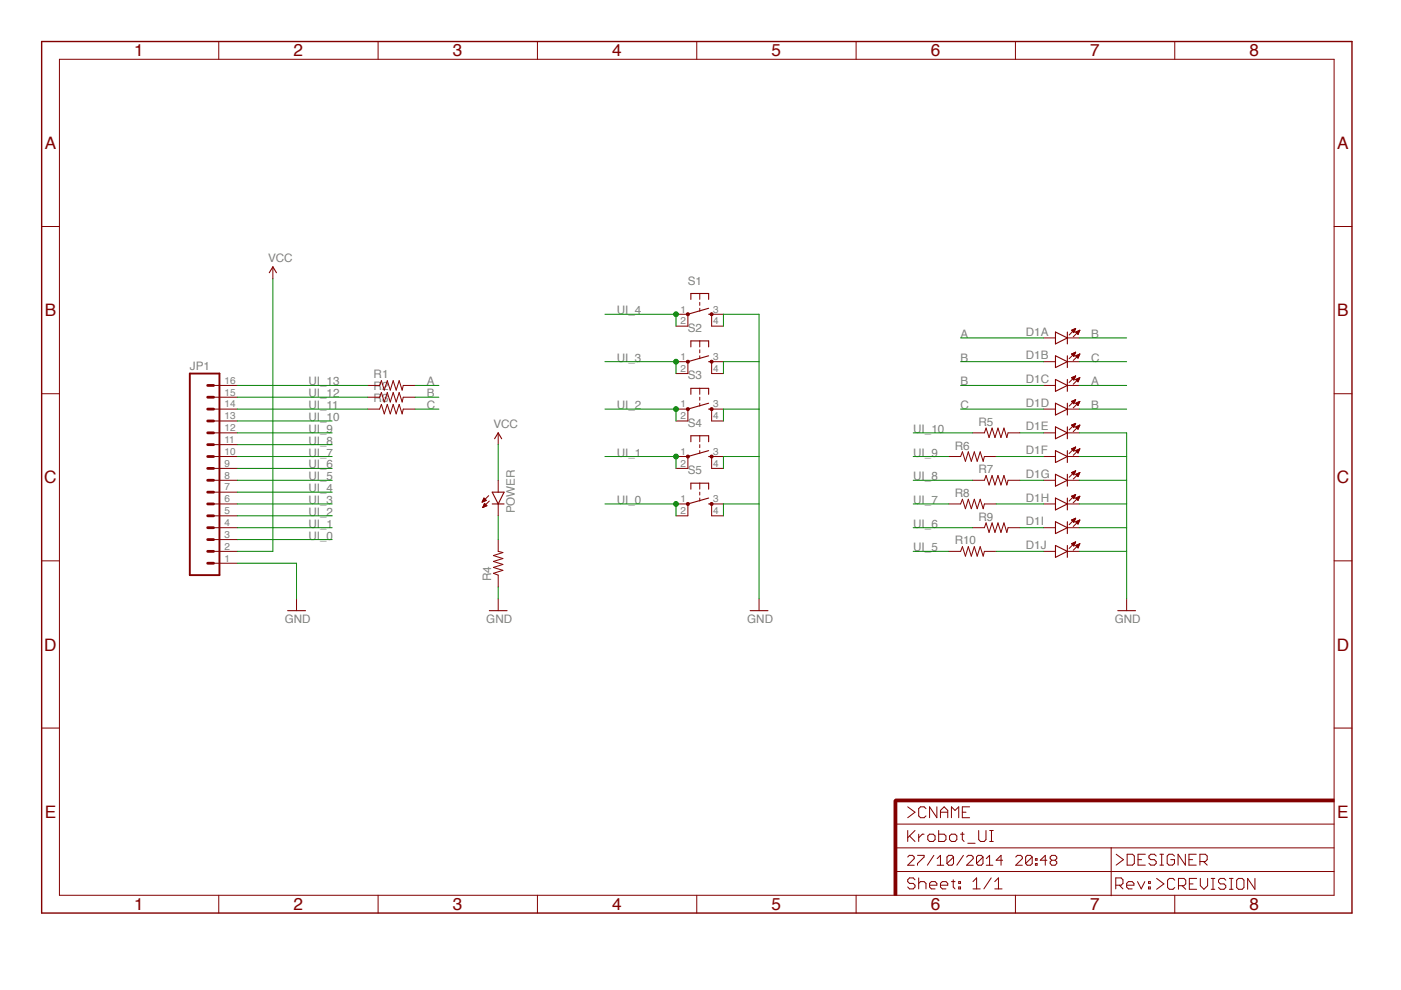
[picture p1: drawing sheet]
<?xml version="1.0" encoding="utf-8"?>
<!DOCTYPE eagle SYSTEM "eagle.dtd">
<!--
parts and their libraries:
SparkFun-Electromechanical: Licensing: Creative Commons ShareAlike 4.0 International - https://creativecommons.org/licenses/by-sa/4.0
-->
<eagle version="6.5.0">
<drawing>
<settings>
<setting alwaysvectorfont="no"/>
<setting verticaltext="up"/>
</settings>
<grid distance="0.1" unitdist="inch" unit="inch" style="lines" multiple="1" display="no" altdistance="0.01" altunitdist="inch" altunit="inch"/>
<schematic xreflabel="%F%N/%S.%C%R" xrefpart="/%S.%C%R">
<libraries>
<library name="SparkFun-Electromechanical">
<symbols>
<symbol name="SWITCH-MOMENTARY">
<wire x1="1.905" y1="0" x2="2.54" y2="0" width="0.254" layer="94"/>
<wire x1="1.905" y1="4.445" x2="1.905" y2="3.175" width="0.254" layer="94"/>
<wire x1="-1.905" y1="4.445" x2="-1.905" y2="3.175" width="0.254" layer="94"/>
<wire x1="1.905" y1="4.445" x2="0" y2="4.445" width="0.254" layer="94"/>
<wire x1="0" y1="4.445" x2="-1.905" y2="4.445" width="0.254" layer="94"/>
<wire x1="0" y1="2.54" x2="0" y2="1.905" width="0.1524" layer="94"/>
<wire x1="0" y1="1.27" x2="0" y2="0.635" width="0.1524" layer="94"/>
<wire x1="0" y1="4.445" x2="0" y2="3.175" width="0.1524" layer="94"/>
<wire x1="2.54" y1="-2.54" x2="2.54" y2="0" width="0.1524" layer="94"/>
<wire x1="-2.54" y1="-2.54" x2="-2.54" y2="0" width="0.1524" layer="94"/>
<wire x1="-2.54" y1="0" x2="1.905" y2="1.27" width="0.254" layer="94"/>
<circle x="-2.54" y="0" radius="0.127" width="0.4064" layer="94"/>
<circle x="2.54" y="0" radius="0.127" width="0.4064" layer="94"/>
<text x="-2.54" y="6.35" size="1.778" layer="95">&gt;NAME</text>
<text x="-2.54" y="-6.35" size="1.778" layer="96">&gt;VALUE</text>
<pin name="1" x="-5.08" y="0" visible="pad" length="short" direction="pas" swaplevel="2"/>
<pin name="3" x="5.08" y="0" visible="pad" length="short" direction="pas" swaplevel="1" rot="R180"/>
<pin name="4" x="5.08" y="-2.54" visible="pad" length="short" direction="pas" swaplevel="1" rot="R180"/>
<pin name="2" x="-5.08" y="-2.54" visible="pad" length="short" direction="pas" swaplevel="2"/>
</symbol>
</symbols>
<devicesets>
<deviceset name="TAC_SWITCH" prefix="S" uservalue="yes">
<gates>
<gate name="S" symbol="SWITCH-MOMENTARY" x="0" y="0"/>
</gates>
<devices>
<device name="PTH" package="TACTILE-PTH">
<connects>
<connect gate="S" pin="1" pad="1"/>
<connect gate="S" pin="2" pad="2"/>
<connect gate="S" pin="3" pad="3"/>
<connect gate="S" pin="4" pad="4"/>
</connects>
<technologies>
<technology name=""/>
</technologies>
</device>
<device name="KSA_SEALED" package="KSA_SEALED_TAC_SWITCH">
<connects>
<connect gate="S" pin="1" pad="P$1"/>
<connect gate="S" pin="2" pad="P$2"/>
<connect gate="S" pin="3" pad="P$3"/>
<connect gate="S" pin="4" pad="P$4"/>
</connects>
<technologies>
<technology name=""/>
</technologies>
</device>
<device name="SMD" package="TACTILE-SWITCH-SMD">
<connects>
<connect gate="S" pin="1" pad="1"/>
<connect gate="S" pin="2" pad="2"/>
<connect gate="S" pin="3" pad="3"/>
<connect gate="S" pin="4" pad="4"/>
</connects>
<technologies>
<technology name="">
<attribute name="PROD_ID" value="SWCH-08247"/>
<attribute name="VALUE" value="TAC_SWITCHSMD"/>
</technology>
</technologies>
</device>
</devices>
</deviceset>
</devicesets>
</library>
<library name="SparkFun-LED">
<symbols>
<symbol name="LED_BARGRAPH_10">
<wire x1="0" y1="1.27" x2="2.54" y2="0" width="0.254" layer="94"/>
<wire x1="2.54" y1="0" x2="0" y2="-1.27" width="0.254" layer="94"/>
<wire x1="2.54" y1="1.27" x2="2.54" y2="0" width="0.254" layer="94"/>
<wire x1="2.54" y1="0" x2="2.54" y2="-1.27" width="0.254" layer="94"/>
<wire x1="0" y1="1.27" x2="0" y2="0" width="0.254" layer="94"/>
<wire x1="0" y1="0" x2="0" y2="-1.27" width="0.254" layer="94"/>
<wire x1="3.81" y1="0.254" x2="5.207" y2="1.651" width="0.1524" layer="94"/>
<wire x1="2.921" y1="0.635" x2="4.318" y2="2.032" width="0.1524" layer="94"/>
<text x="-6.35" y="2.286" size="1.778" layer="95" rot="MR180">&gt;NAME</text>
<text x="-6.35" y="-0.381" size="1.778" layer="96" rot="MR180">&gt;VALUE</text>
<pin name="C" x="5.08" y="0" visible="off" length="short" direction="pas" rot="R180"/>
<pin name="A" x="-2.54" y="0" visible="off" length="short" direction="pas"/>
<polygon width="0.1524" layer="94">
<vertex x="5.207" y="1.651"/>
<vertex x="4.826" y="0.762"/>
<vertex x="4.318" y="1.27"/>
</polygon>
<polygon width="0.1524" layer="94">
<vertex x="4.318" y="2.032"/>
<vertex x="3.937" y="1.143"/>
<vertex x="3.429" y="1.651"/>
</polygon>
</symbol>
<symbol name="LED">
<wire x1="1.27" y1="0" x2="0" y2="-2.54" width="0.254" layer="94"/>
<wire x1="0" y1="-2.54" x2="-1.27" y2="0" width="0.254" layer="94"/>
<wire x1="1.27" y1="-2.54" x2="0" y2="-2.54" width="0.254" layer="94"/>
<wire x1="0" y1="-2.54" x2="-1.27" y2="-2.54" width="0.254" layer="94"/>
<wire x1="1.27" y1="0" x2="0" y2="0" width="0.254" layer="94"/>
<wire x1="0" y1="0" x2="-1.27" y2="0" width="0.254" layer="94"/>
<wire x1="-2.032" y1="-0.762" x2="-3.429" y2="-2.159" width="0.1524" layer="94"/>
<wire x1="-1.905" y1="-1.905" x2="-3.302" y2="-3.302" width="0.1524" layer="94"/>
<text x="3.556" y="-4.572" size="1.778" layer="95" rot="R90">&gt;NAME</text>
<text x="5.715" y="-4.572" size="1.778" layer="96" rot="R90">&gt;VALUE</text>
<pin name="C" x="0" y="-5.08" visible="off" length="short" direction="pas" rot="R90"/>
<pin name="A" x="0" y="2.54" visible="off" length="short" direction="pas" rot="R270"/>
<polygon width="0.1524" layer="94">
<vertex x="-3.429" y="-2.159"/>
<vertex x="-3.048" y="-1.27"/>
<vertex x="-2.54" y="-1.778"/>
</polygon>
<polygon width="0.1524" layer="94">
<vertex x="-3.302" y="-3.302"/>
<vertex x="-2.921" y="-2.413"/>
<vertex x="-2.413" y="-2.921"/>
</polygon>
</symbol>
</symbols>
<devicesets>
<deviceset name="LED_BARGRAPH_10" prefix="D" uservalue="yes">
<gates>
<gate name="A" symbol="LED_BARGRAPH_10" x="-17.78" y="12.7"/>
<gate name="B" symbol="LED_BARGRAPH_10" x="-17.78" y="5.08"/>
<gate name="C" symbol="LED_BARGRAPH_10" x="-17.78" y="-2.54"/>
<gate name="D" symbol="LED_BARGRAPH_10" x="-17.78" y="-10.16"/>
<gate name="E" symbol="LED_BARGRAPH_10" x="-17.78" y="-17.78"/>
<gate name="F" symbol="LED_BARGRAPH_10" x="10.16" y="12.7"/>
<gate name="G" symbol="LED_BARGRAPH_10" x="10.16" y="5.08"/>
<gate name="H" symbol="LED_BARGRAPH_10" x="10.16" y="-2.54"/>
<gate name="I" symbol="LED_BARGRAPH_10" x="10.16" y="-10.16"/>
<gate name="J" symbol="LED_BARGRAPH_10" x="10.16" y="-17.78"/>
</gates>
<devices>
<device name="" package="LED_BARGAPH_10">
<connects>
<connect gate="A" pin="A" pad="1"/>
<connect gate="A" pin="C" pad="20"/>
<connect gate="B" pin="A" pad="2"/>
<connect gate="B" pin="C" pad="19"/>
<connect gate="C" pin="A" pad="3"/>
<connect gate="C" pin="C" pad="18"/>
<connect gate="D" pin="A" pad="4"/>
<connect gate="D" pin="C" pad="17"/>
<connect gate="E" pin="A" pad="5"/>
<connect gate="E" pin="C" pad="16"/>
<connect gate="F" pin="A" pad="6"/>
<connect gate="F" pin="C" pad="15"/>
<connect gate="G" pin="A" pad="7"/>
<connect gate="G" pin="C" pad="14"/>
<connect gate="H" pin="A" pad="8"/>
<connect gate="H" pin="C" pad="13"/>
<connect gate="I" pin="A" pad="9"/>
<connect gate="I" pin="C" pad="12"/>
<connect gate="J" pin="A" pad="10"/>
<connect gate="J" pin="C" pad="11"/>
</connects>
<technologies>
<technology name=""/>
</technologies>
</device>
</devices>
</deviceset>
<deviceset name="LED" prefix="LED" uservalue="yes">
<gates>
<gate name="G$1" symbol="LED" x="0" y="0"/>
</gates>
<devices>
<device name="5MM" package="LED5MM">
<connects>
<connect gate="G$1" pin="A" pad="A"/>
<connect gate="G$1" pin="C" pad="K"/>
</connects>
<technologies>
<technology name=""/>
</technologies>
</device>
<device name="3MM" package="LED3MM">
<connects>
<connect gate="G$1" pin="A" pad="A"/>
<connect gate="G$1" pin="C" pad="K"/>
</connects>
<technologies>
<technology name=""/>
</technologies>
</device>
<device name="1206" package="LED-1206">
<connects>
<connect gate="G$1" pin="A" pad="A"/>
<connect gate="G$1" pin="C" pad="C"/>
</connects>
<technologies>
<technology name=""/>
</technologies>
</device>
<device name="0603" package="LED-0603">
<connects>
<connect gate="G$1" pin="A" pad="A"/>
<connect gate="G$1" pin="C" pad="C"/>
</connects>
<technologies>
<technology name=""/>
</technologies>
</device>
<device name="10MM" package="LED10MM">
<connects>
<connect gate="G$1" pin="A" pad="A"/>
<connect gate="G$1" pin="C" pad="C"/>
</connects>
<technologies>
<technology name=""/>
</technologies>
</device>
<device name="-FKIT-1206" package="FKIT-LED-1206">
<connects>
<connect gate="G$1" pin="A" pad="A"/>
<connect gate="G$1" pin="C" pad="C"/>
</connects>
<technologies>
<technology name=""/>
</technologies>
</device>
<device name="-3MM-NO_SILK" package="LED3MM-NS">
<connects>
<connect gate="G$1" pin="A" pad="A"/>
<connect gate="G$1" pin="C" pad="K"/>
</connects>
<technologies>
<technology name=""/>
</technologies>
</device>
<device name="5MM-KIT" package="LED5MM-KIT">
<connects>
<connect gate="G$1" pin="A" pad="A"/>
<connect gate="G$1" pin="C" pad="K"/>
</connects>
<technologies>
<technology name=""/>
</technologies>
</device>
<device name="1206-BOTTOM" package="LED-1206-BOTTOM">
<connects>
<connect gate="G$1" pin="A" pad="A"/>
<connect gate="G$1" pin="C" pad="C"/>
</connects>
<technologies>
<technology name=""/>
</technologies>
</device>
</devices>
</deviceset>
</devicesets>
</library>
<library name="SparkFun-Connectors">
<symbols>
<symbol name="M16">
<wire x1="6.35" y1="-22.86" x2="0" y2="-22.86" width="0.4064" layer="94"/>
<wire x1="3.81" y1="-15.24" x2="5.08" y2="-15.24" width="0.6096" layer="94"/>
<wire x1="3.81" y1="-17.78" x2="5.08" y2="-17.78" width="0.6096" layer="94"/>
<wire x1="3.81" y1="-20.32" x2="5.08" y2="-20.32" width="0.6096" layer="94"/>
<wire x1="0" y1="20.32" x2="0" y2="-22.86" width="0.4064" layer="94"/>
<wire x1="6.35" y1="-22.86" x2="6.35" y2="20.32" width="0.4064" layer="94"/>
<wire x1="0" y1="20.32" x2="6.35" y2="20.32" width="0.4064" layer="94"/>
<wire x1="3.81" y1="-10.16" x2="5.08" y2="-10.16" width="0.6096" layer="94"/>
<wire x1="3.81" y1="-12.7" x2="5.08" y2="-12.7" width="0.6096" layer="94"/>
<wire x1="3.81" y1="-7.62" x2="5.08" y2="-7.62" width="0.6096" layer="94"/>
<wire x1="3.81" y1="-5.08" x2="5.08" y2="-5.08" width="0.6096" layer="94"/>
<wire x1="3.81" y1="-2.54" x2="5.08" y2="-2.54" width="0.6096" layer="94"/>
<wire x1="3.81" y1="0" x2="5.08" y2="0" width="0.6096" layer="94"/>
<wire x1="3.81" y1="2.54" x2="5.08" y2="2.54" width="0.6096" layer="94"/>
<wire x1="3.81" y1="5.08" x2="5.08" y2="5.08" width="0.6096" layer="94"/>
<wire x1="3.81" y1="7.62" x2="5.08" y2="7.62" width="0.6096" layer="94"/>
<wire x1="3.81" y1="10.16" x2="5.08" y2="10.16" width="0.6096" layer="94"/>
<wire x1="3.81" y1="12.7" x2="5.08" y2="12.7" width="0.6096" layer="94"/>
<wire x1="3.81" y1="15.24" x2="5.08" y2="15.24" width="0.6096" layer="94"/>
<wire x1="3.81" y1="17.78" x2="5.08" y2="17.78" width="0.6096" layer="94"/>
<text x="0" y="-25.4" size="1.778" layer="96">&gt;VALUE</text>
<text x="0" y="21.082" size="1.778" layer="95">&gt;NAME</text>
<pin name="1" x="10.16" y="-20.32" visible="pad" length="middle" direction="pas" swaplevel="1" rot="R180"/>
<pin name="2" x="10.16" y="-17.78" visible="pad" length="middle" direction="pas" swaplevel="1" rot="R180"/>
<pin name="3" x="10.16" y="-15.24" visible="pad" length="middle" direction="pas" swaplevel="1" rot="R180"/>
<pin name="4" x="10.16" y="-12.7" visible="pad" length="middle" direction="pas" swaplevel="1" rot="R180"/>
<pin name="5" x="10.16" y="-10.16" visible="pad" length="middle" direction="pas" swaplevel="1" rot="R180"/>
<pin name="6" x="10.16" y="-7.62" visible="pad" length="middle" direction="pas" swaplevel="1" rot="R180"/>
<pin name="7" x="10.16" y="-5.08" visible="pad" length="middle" direction="pas" swaplevel="1" rot="R180"/>
<pin name="8" x="10.16" y="-2.54" visible="pad" length="middle" direction="pas" swaplevel="1" rot="R180"/>
<pin name="9" x="10.16" y="0" visible="pad" length="middle" direction="pas" swaplevel="1" rot="R180"/>
<pin name="10" x="10.16" y="2.54" visible="pad" length="middle" direction="pas" swaplevel="1" rot="R180"/>
<pin name="11" x="10.16" y="5.08" visible="pad" length="middle" direction="pas" swaplevel="1" rot="R180"/>
<pin name="12" x="10.16" y="7.62" visible="pad" length="middle" direction="pas" swaplevel="1" rot="R180"/>
<pin name="13" x="10.16" y="10.16" visible="pad" length="middle" direction="pas" swaplevel="1" rot="R180"/>
<pin name="14" x="10.16" y="12.7" visible="pad" length="middle" direction="pas" swaplevel="1" rot="R180"/>
<pin name="15" x="10.16" y="15.24" visible="pad" length="middle" direction="pas" swaplevel="1" rot="R180"/>
<pin name="16" x="10.16" y="17.78" visible="pad" length="middle" direction="pas" swaplevel="1" rot="R180"/>
</symbol>
</symbols>
<devicesets>
<deviceset name="M16" prefix="JP">
<gates>
<gate name="G$1" symbol="M16" x="0" y="0"/>
</gates>
<devices>
<device name="PTH" package="1X16">
<connects>
<connect gate="G$1" pin="1" pad="1"/>
<connect gate="G$1" pin="10" pad="10"/>
<connect gate="G$1" pin="11" pad="11"/>
<connect gate="G$1" pin="12" pad="12"/>
<connect gate="G$1" pin="13" pad="13"/>
<connect gate="G$1" pin="14" pad="14"/>
<connect gate="G$1" pin="15" pad="15"/>
<connect gate="G$1" pin="16" pad="16"/>
<connect gate="G$1" pin="2" pad="2"/>
<connect gate="G$1" pin="3" pad="3"/>
<connect gate="G$1" pin="4" pad="4"/>
<connect gate="G$1" pin="5" pad="5"/>
<connect gate="G$1" pin="6" pad="6"/>
<connect gate="G$1" pin="7" pad="7"/>
<connect gate="G$1" pin="8" pad="8"/>
<connect gate="G$1" pin="9" pad="9"/>
</connects>
<technologies>
<technology name=""/>
</technologies>
</device>
<device name="LOCK" package="1X16_LOCK">
<connects>
<connect gate="G$1" pin="1" pad="1"/>
<connect gate="G$1" pin="10" pad="10"/>
<connect gate="G$1" pin="11" pad="11"/>
<connect gate="G$1" pin="12" pad="12"/>
<connect gate="G$1" pin="13" pad="13"/>
<connect gate="G$1" pin="14" pad="14"/>
<connect gate="G$1" pin="15" pad="15"/>
<connect gate="G$1" pin="16" pad="16"/>
<connect gate="G$1" pin="2" pad="2"/>
<connect gate="G$1" pin="3" pad="3"/>
<connect gate="G$1" pin="4" pad="4"/>
<connect gate="G$1" pin="5" pad="5"/>
<connect gate="G$1" pin="6" pad="6"/>
<connect gate="G$1" pin="7" pad="7"/>
<connect gate="G$1" pin="8" pad="8"/>
<connect gate="G$1" pin="9" pad="9"/>
</connects>
<technologies>
<technology name=""/>
</technologies>
</device>
<device name="LOCK_LONGPADS" package="1X16_LOCK_LONGPADS">
<connects>
<connect gate="G$1" pin="1" pad="1"/>
<connect gate="G$1" pin="10" pad="10"/>
<connect gate="G$1" pin="11" pad="11"/>
<connect gate="G$1" pin="12" pad="12"/>
<connect gate="G$1" pin="13" pad="13"/>
<connect gate="G$1" pin="14" pad="14"/>
<connect gate="G$1" pin="15" pad="15"/>
<connect gate="G$1" pin="16" pad="16"/>
<connect gate="G$1" pin="2" pad="2"/>
<connect gate="G$1" pin="3" pad="3"/>
<connect gate="G$1" pin="4" pad="4"/>
<connect gate="G$1" pin="5" pad="5"/>
<connect gate="G$1" pin="6" pad="6"/>
<connect gate="G$1" pin="7" pad="7"/>
<connect gate="G$1" pin="8" pad="8"/>
<connect gate="G$1" pin="9" pad="9"/>
</connects>
<technologies>
<technology name=""/>
</technologies>
</device>
<device name="MACHIINE-PIN_LOCK" package="1X16_MACHINE-PIN-HEADER_LOCK.004">
<connects>
<connect gate="G$1" pin="1" pad="1"/>
<connect gate="G$1" pin="10" pad="10"/>
<connect gate="G$1" pin="11" pad="11"/>
<connect gate="G$1" pin="12" pad="12"/>
<connect gate="G$1" pin="13" pad="13"/>
<connect gate="G$1" pin="14" pad="14"/>
<connect gate="G$1" pin="15" pad="15"/>
<connect gate="G$1" pin="16" pad="16"/>
<connect gate="G$1" pin="2" pad="2"/>
<connect gate="G$1" pin="3" pad="3"/>
<connect gate="G$1" pin="4" pad="4"/>
<connect gate="G$1" pin="5" pad="5"/>
<connect gate="G$1" pin="6" pad="6"/>
<connect gate="G$1" pin="7" pad="7"/>
<connect gate="G$1" pin="8" pad="8"/>
<connect gate="G$1" pin="9" pad="9"/>
</connects>
<technologies>
<technology name=""/>
</technologies>
</device>
<device name="LONGPADS" package="1X16_LONGPADS">
<connects>
<connect gate="G$1" pin="1" pad="1"/>
<connect gate="G$1" pin="10" pad="10"/>
<connect gate="G$1" pin="11" pad="11"/>
<connect gate="G$1" pin="12" pad="12"/>
<connect gate="G$1" pin="13" pad="13"/>
<connect gate="G$1" pin="14" pad="14"/>
<connect gate="G$1" pin="15" pad="15"/>
<connect gate="G$1" pin="16" pad="16"/>
<connect gate="G$1" pin="2" pad="2"/>
<connect gate="G$1" pin="3" pad="3"/>
<connect gate="G$1" pin="4" pad="4"/>
<connect gate="G$1" pin="5" pad="5"/>
<connect gate="G$1" pin="6" pad="6"/>
<connect gate="G$1" pin="7" pad="7"/>
<connect gate="G$1" pin="8" pad="8"/>
<connect gate="G$1" pin="9" pad="9"/>
</connects>
<technologies>
<technology name=""/>
</technologies>
</device>
<device name="1X16_NO_SILK" package="1X16_NO_SILK">
<connects>
<connect gate="G$1" pin="1" pad="1"/>
<connect gate="G$1" pin="10" pad="10"/>
<connect gate="G$1" pin="11" pad="11"/>
<connect gate="G$1" pin="12" pad="12"/>
<connect gate="G$1" pin="13" pad="13"/>
<connect gate="G$1" pin="14" pad="14"/>
<connect gate="G$1" pin="15" pad="15"/>
<connect gate="G$1" pin="16" pad="16"/>
<connect gate="G$1" pin="2" pad="2"/>
<connect gate="G$1" pin="3" pad="3"/>
<connect gate="G$1" pin="4" pad="4"/>
<connect gate="G$1" pin="5" pad="5"/>
<connect gate="G$1" pin="6" pad="6"/>
<connect gate="G$1" pin="7" pad="7"/>
<connect gate="G$1" pin="8" pad="8"/>
<connect gate="G$1" pin="9" pad="9"/>
</connects>
<technologies>
<technology name=""/>
</technologies>
</device>
</devices>
</deviceset>
</devicesets>
</library>
<library name="SparkFun-Aesthetics">
<symbols>
<symbol name="VCC">
<wire x1="0.762" y1="1.27" x2="0" y2="2.54" width="0.254" layer="94"/>
<wire x1="0" y1="2.54" x2="-0.762" y2="1.27" width="0.254" layer="94"/>
<text x="-1.016" y="3.556" size="1.778" layer="96">&gt;VALUE</text>
<pin name="VCC" x="0" y="0" visible="off" length="short" direction="sup" rot="R90"/>
</symbol>
<symbol name="DGND">
<wire x1="-1.905" y1="0" x2="1.905" y2="0" width="0.254" layer="94"/>
<text x="-2.54" y="-2.54" size="1.778" layer="96">&gt;VALUE</text>
<pin name="GND" x="0" y="2.54" visible="off" length="short" direction="sup" rot="R270"/>
</symbol>
<symbol name="FR-A4L">
<rectangle x1="178.7652" y1="0" x2="179.3748" y2="20.32" layer="94"/>
<rectangle x1="225.7552" y1="-26.67" x2="226.3648" y2="67.31" layer="94" rot="R90"/>
<wire x1="225.29" y1="-0.1" x2="225.29" y2="5.08" width="0.1016" layer="94"/>
<wire x1="225.29" y1="5.08" x2="273.05" y2="5.08" width="0.1016" layer="94"/>
<wire x1="225.29" y1="5.08" x2="179.07" y2="5.08" width="0.1016" layer="94"/>
<wire x1="179.07" y1="10.16" x2="225.29" y2="10.16" width="0.1016" layer="94"/>
<wire x1="225.29" y1="10.16" x2="273.05" y2="10.16" width="0.1016" layer="94"/>
<wire x1="179.07" y1="15.24" x2="273.05" y2="15.24" width="0.1016" layer="94"/>
<wire x1="225.29" y1="5.08" x2="225.29" y2="10.16" width="0.1016" layer="94"/>
<wire x1="179.07" y1="19.05" x2="179.07" y2="20.32" width="0.6096" layer="94"/>
<wire x1="179.07" y1="20.32" x2="180.34" y2="20.32" width="0.6096" layer="94"/>
<text x="181.61" y="11.43" size="2.54" layer="94" font="vector">&gt;DRAWING_NAME</text>
<text x="181.61" y="6.35" size="2.286" layer="94" font="vector">&gt;LAST_DATE_TIME</text>
<text x="195.58" y="1.27" size="2.54" layer="94" font="vector">&gt;SHEET</text>
<text x="181.61" y="1.27" size="2.54" layer="94" font="vector">Sheet:</text>
<text x="181.61" y="16.51" size="2.54" layer="94" font="vector">&gt;CNAME</text>
<text x="226.16" y="1.27" size="2.54" layer="94" font="vector">Rev:</text>
<text x="226.26" y="6.35" size="2.54" layer="94" font="vector">&gt;DESIGNER</text>
<text x="234.92" y="1.17" size="2.54" layer="94" font="vector">&gt;CREVISION</text>
<frame x1="-3.81" y1="-3.81" x2="276.86" y2="182.88" columns="8" rows="5" layer="94"/>
</symbol>
</symbols>
<devicesets>
<deviceset name="VCC" prefix="SUPPLY">
<gates>
<gate name="G$1" symbol="VCC" x="0" y="0"/>
</gates>
<devices>
<device name="">
<technologies>
<technology name=""/>
</technologies>
</device>
</devices>
</deviceset>
<deviceset name="GND" prefix="GND">
<gates>
<gate name="1" symbol="DGND" x="0" y="0"/>
</gates>
<devices>
<device name="">
<technologies>
<technology name=""/>
</technologies>
</device>
</devices>
</deviceset>
<deviceset name="FRAME-A4L" prefix="FRAME">
<gates>
<gate name="G$1" symbol="FR-A4L" x="0" y="0"/>
</gates>
<devices>
<device name="">
<technologies>
<technology name=""/>
</technologies>
</device>
</devices>
</deviceset>
</devicesets>
</library>
<library name="SparkFun-Resistors">
<symbols>
<symbol name="RESISTOR">
<wire x1="-2.54" y1="0" x2="-2.159" y2="1.016" width="0.1524" layer="94"/>
<wire x1="-2.159" y1="1.016" x2="-1.524" y2="-1.016" width="0.1524" layer="94"/>
<wire x1="-1.524" y1="-1.016" x2="-0.889" y2="1.016" width="0.1524" layer="94"/>
<wire x1="-0.889" y1="1.016" x2="-0.254" y2="-1.016" width="0.1524" layer="94"/>
<wire x1="-0.254" y1="-1.016" x2="0.381" y2="1.016" width="0.1524" layer="94"/>
<wire x1="0.381" y1="1.016" x2="1.016" y2="-1.016" width="0.1524" layer="94"/>
<wire x1="1.016" y1="-1.016" x2="1.651" y2="1.016" width="0.1524" layer="94"/>
<wire x1="1.651" y1="1.016" x2="2.286" y2="-1.016" width="0.1524" layer="94"/>
<wire x1="2.286" y1="-1.016" x2="2.54" y2="0" width="0.1524" layer="94"/>
<text x="-3.81" y="1.4986" size="1.778" layer="95">&gt;NAME</text>
<text x="-3.81" y="-3.302" size="1.778" layer="96">&gt;VALUE</text>
<pin name="2" x="5.08" y="0" visible="off" length="short" direction="pas" swaplevel="1" rot="R180"/>
<pin name="1" x="-5.08" y="0" visible="off" length="short" direction="pas" swaplevel="1"/>
</symbol>
</symbols>
<devicesets>
<deviceset name="RESISTOR" prefix="R" uservalue="yes">
<gates>
<gate name="G$1" symbol="RESISTOR" x="0" y="0"/>
</gates>
<devices>
<device name="1206" package="1206">
<connects>
<connect gate="G$1" pin="1" pad="1"/>
<connect gate="G$1" pin="2" pad="2"/>
</connects>
<technologies>
<technology name=""/>
</technologies>
</device>
<device name="AXIAL-0.3" package="AXIAL-0.3">
<connects>
<connect gate="G$1" pin="1" pad="P$1"/>
<connect gate="G$1" pin="2" pad="P$2"/>
</connects>
<technologies>
<technology name=""/>
</technologies>
</device>
<device name="2010" package="R2010">
<connects>
<connect gate="G$1" pin="1" pad="1"/>
<connect gate="G$1" pin="2" pad="2"/>
</connects>
<technologies>
<technology name=""/>
</technologies>
</device>
<device name="0805-RES" package="0805">
<connects>
<connect gate="G$1" pin="1" pad="1"/>
<connect gate="G$1" pin="2" pad="2"/>
</connects>
<technologies>
<technology name=""/>
</technologies>
</device>
<device name="0603-RES" package="0603-RES">
<connects>
<connect gate="G$1" pin="1" pad="1"/>
<connect gate="G$1" pin="2" pad="2"/>
</connects>
<technologies>
<technology name=""/>
</technologies>
</device>
<device name="0603" package="0603-RES">
<connects>
<connect gate="G$1" pin="1" pad="1"/>
<connect gate="G$1" pin="2" pad="2"/>
</connects>
<technologies>
<technology name=""/>
</technologies>
</device>
<device name="PTH-1/6W" package="1/6W-RES">
<connects>
<connect gate="G$1" pin="1" pad="1"/>
<connect gate="G$1" pin="2" pad="2"/>
</connects>
<technologies>
<technology name=""/>
</technologies>
</device>
<device name="2512" package="R2512">
<connects>
<connect gate="G$1" pin="1" pad="1"/>
<connect gate="G$1" pin="2" pad="2"/>
</connects>
<technologies>
<technology name=""/>
</technologies>
</device>
<device name="PTH-1/4W" package="AXIAL-0.4">
<connects>
<connect gate="G$1" pin="1" pad="P$1"/>
<connect gate="G$1" pin="2" pad="P$2"/>
</connects>
<technologies>
<technology name=""/>
</technologies>
</device>
<device name="PTH-1/2W" package="AXIAL-0.5">
<connects>
<connect gate="G$1" pin="1" pad="P$1"/>
<connect gate="G$1" pin="2" pad="P$2"/>
</connects>
<technologies>
<technology name=""/>
</technologies>
</device>
<device name="PTH-1W" package="AXIAL-0.6">
<connects>
<connect gate="G$1" pin="1" pad="P$1"/>
<connect gate="G$1" pin="2" pad="P$2"/>
</connects>
<technologies>
<technology name=""/>
</technologies>
</device>
<device name="PTH-2W" package="AXIAL-0.8">
<connects>
<connect gate="G$1" pin="1" pad="P$1"/>
<connect gate="G$1" pin="2" pad="P$2"/>
</connects>
<technologies>
<technology name=""/>
</technologies>
</device>
<device name="KIT" package="AXIAL-0.3-KIT">
<connects>
<connect gate="G$1" pin="1" pad="P$1"/>
<connect gate="G$1" pin="2" pad="P$2"/>
</connects>
<technologies>
<technology name=""/>
</technologies>
</device>
<device name="EZ" package="AXIAL-0.3EZ">
<connects>
<connect gate="G$1" pin="1" pad="P$1"/>
<connect gate="G$1" pin="2" pad="P$2"/>
</connects>
<technologies>
<technology name=""/>
</technologies>
</device>
<device name="PTH-1/4W-VERT-KIT" package="AXIAL-0.1EZ">
<connects>
<connect gate="G$1" pin="1" pad="P$1"/>
<connect gate="G$1" pin="2" pad="P$2"/>
</connects>
<technologies>
<technology name=""/>
</technologies>
</device>
<device name="PTH-1/4W-VERT" package="AXIAL-0.1">
<connects>
<connect gate="G$1" pin="1" pad="P$1"/>
<connect gate="G$1" pin="2" pad="P$2"/>
</connects>
<technologies>
<technology name=""/>
</technologies>
</device>
</devices>
</deviceset>
</devicesets>
</library>
</libraries>
<attributes>
</attributes>
<variantdefs>
</variantdefs>
<classes>
<class number="0" name="default" width="0" drill="0">
</class>
</classes>
<parts>
<part name="S1" library="SparkFun-Electromechanical" deviceset="TAC_SWITCH" device="PTH"/>
<part name="S2" library="SparkFun-Electromechanical" deviceset="TAC_SWITCH" device="PTH"/>
<part name="D1" library="SparkFun-LED" deviceset="LED_BARGRAPH_10" device=""/>
<part name="JP1" library="SparkFun-Connectors" deviceset="M16" device="LONGPADS" value=" "/>
<part name="SUPPLY1" library="SparkFun-Aesthetics" deviceset="VCC" device=""/>
<part name="S3" library="SparkFun-Electromechanical" deviceset="TAC_SWITCH" device="PTH"/>
<part name="S4" library="SparkFun-Electromechanical" deviceset="TAC_SWITCH" device="PTH"/>
<part name="S5" library="SparkFun-Electromechanical" deviceset="TAC_SWITCH" device="PTH"/>
<part name="R5" library="SparkFun-Resistors" deviceset="RESISTOR" device="1206"/>
<part name="R6" library="SparkFun-Resistors" deviceset="RESISTOR" device="1206"/>
<part name="R7" library="SparkFun-Resistors" deviceset="RESISTOR" device="1206"/>
<part name="R8" library="SparkFun-Resistors" deviceset="RESISTOR" device="1206"/>
<part name="R9" library="SparkFun-Resistors" deviceset="RESISTOR" device="1206"/>
<part name="R10" library="SparkFun-Resistors" deviceset="RESISTOR" device="1206"/>
<part name="R1" library="SparkFun-Resistors" deviceset="RESISTOR" device="1206"/>
<part name="R2" library="SparkFun-Resistors" deviceset="RESISTOR" device="1206"/>
<part name="R3" library="SparkFun-Resistors" deviceset="RESISTOR" device="1206"/>
<part name="GND1" library="SparkFun-Aesthetics" deviceset="GND" device=""/>
<part name="GND2" library="SparkFun-Aesthetics" deviceset="GND" device=""/>
<part name="GND3" library="SparkFun-Aesthetics" deviceset="GND" device=""/>
<part name="POWER" library="SparkFun-LED" deviceset="LED" device="1206"/>
<part name="R4" library="SparkFun-Resistors" deviceset="RESISTOR" device="1206"/>
<part name="GND4" library="SparkFun-Aesthetics" deviceset="GND" device=""/>
<part name="SUPPLY2" library="SparkFun-Aesthetics" deviceset="VCC" device=""/>
<part name="FRAME1" library="SparkFun-Aesthetics" deviceset="FRAME-A4L" device=""/>
</parts>
<sheets>
<sheet>
<plain>
</plain>
<instances>
<instance part="S1" gate="S" x="81.28" y="88.9"/>
<instance part="S2" gate="S" x="81.28" y="78.74"/>
<instance part="D1" gate="A" x="157.48" y="83.82"/>
<instance part="D1" gate="B" x="157.48" y="78.74"/>
<instance part="D1" gate="C" x="157.48" y="73.66"/>
<instance part="D1" gate="D" x="157.48" y="68.58"/>
<instance part="D1" gate="E" x="157.48" y="63.5"/>
<instance part="D1" gate="F" x="157.48" y="58.42"/>
<instance part="D1" gate="G" x="157.48" y="53.34"/>
<instance part="D1" gate="H" x="157.48" y="48.26"/>
<instance part="D1" gate="I" x="157.48" y="43.18"/>
<instance part="D1" gate="J" x="157.48" y="38.1"/>
<instance part="JP1" gate="G$1" x="-27.94" y="55.88"/>
<instance part="SUPPLY1" gate="G$1" x="-10.16" y="96.52"/>
<instance part="S3" gate="S" x="81.28" y="68.58"/>
<instance part="S4" gate="S" x="81.28" y="58.42"/>
<instance part="S5" gate="S" x="81.28" y="48.26"/>
<instance part="R5" gate="G$1" x="144.78" y="63.5"/>
<instance part="R6" gate="G$1" x="139.7" y="58.42"/>
<instance part="R7" gate="G$1" x="144.78" y="53.34"/>
<instance part="R8" gate="G$1" x="139.7" y="48.26"/>
<instance part="R9" gate="G$1" x="144.78" y="43.18"/>
<instance part="R10" gate="G$1" x="139.7" y="38.1"/>
<instance part="R1" gate="G$1" x="15.24" y="73.66"/>
<instance part="R2" gate="G$1" x="15.24" y="71.12"/>
<instance part="R3" gate="G$1" x="15.24" y="68.58"/>
<instance part="GND1" gate="1" x="-5.08" y="25.4"/>
<instance part="GND2" gate="1" x="93.98" y="25.4"/>
<instance part="GND3" gate="1" x="172.72" y="25.4"/>
<instance part="POWER" gate="G$1" x="38.1" y="50.8"/>
<instance part="R4" gate="G$1" x="38.1" y="35.56" rot="R90"/>
<instance part="GND4" gate="1" x="38.1" y="25.4"/>
<instance part="SUPPLY2" gate="G$1" x="38.1" y="60.96"/>
<instance part="FRAME1" gate="G$1" x="-55.88" y="-35.56"/>
</instances>
<busses>
</busses>
<nets>
<net name="UI_0" class="0">
<segment>
<pinref part="JP1" gate="G$1" pin="3"/>
<wire x1="-17.78" y1="40.64" x2="2.54" y2="40.64" width="0.1524" layer="91"/>
<label x="-2.54" y="40.64" size="1.778" layer="95"/>
</segment>
<segment>
<pinref part="S5" gate="S" pin="1"/>
<wire x1="76.2" y1="48.26" x2="60.96" y2="48.26" width="0.1524" layer="91"/>
<label x="63.5" y="48.26" size="1.778" layer="95"/>
<pinref part="S5" gate="S" pin="2"/>
<wire x1="76.2" y1="45.72" x2="76.2" y2="48.26" width="0.1524" layer="91"/>
<junction x="76.2" y="48.26"/>
</segment>
</net>
<net name="UI_1" class="0">
<segment>
<pinref part="JP1" gate="G$1" pin="4"/>
<wire x1="-17.78" y1="43.18" x2="2.54" y2="43.18" width="0.1524" layer="91"/>
<label x="-2.54" y="43.18" size="1.778" layer="95"/>
</segment>
<segment>
<pinref part="S4" gate="S" pin="1"/>
<wire x1="76.2" y1="58.42" x2="60.96" y2="58.42" width="0.1524" layer="91"/>
<label x="63.5" y="58.42" size="1.778" layer="95"/>
<pinref part="S4" gate="S" pin="2"/>
<wire x1="76.2" y1="55.88" x2="76.2" y2="58.42" width="0.1524" layer="91"/>
<junction x="76.2" y="58.42"/>
</segment>
</net>
<net name="UI_2" class="0">
<segment>
<pinref part="JP1" gate="G$1" pin="5"/>
<wire x1="-17.78" y1="45.72" x2="2.54" y2="45.72" width="0.1524" layer="91"/>
<label x="-2.54" y="45.72" size="1.778" layer="95"/>
</segment>
<segment>
<pinref part="S3" gate="S" pin="1"/>
<wire x1="76.2" y1="68.58" x2="60.96" y2="68.58" width="0.1524" layer="91"/>
<label x="63.5" y="68.58" size="1.778" layer="95"/>
<pinref part="S3" gate="S" pin="2"/>
<wire x1="76.2" y1="66.04" x2="76.2" y2="68.58" width="0.1524" layer="91"/>
<junction x="76.2" y="68.58"/>
</segment>
</net>
<net name="UI_3" class="0">
<segment>
<pinref part="JP1" gate="G$1" pin="6"/>
<wire x1="-17.78" y1="48.26" x2="2.54" y2="48.26" width="0.1524" layer="91"/>
<label x="-2.54" y="48.26" size="1.778" layer="95"/>
</segment>
<segment>
<pinref part="S2" gate="S" pin="1"/>
<wire x1="76.2" y1="78.74" x2="60.96" y2="78.74" width="0.1524" layer="91"/>
<label x="63.5" y="78.74" size="1.778" layer="95"/>
<pinref part="S2" gate="S" pin="2"/>
<wire x1="76.2" y1="76.2" x2="76.2" y2="78.74" width="0.1524" layer="91"/>
<junction x="76.2" y="78.74"/>
</segment>
</net>
<net name="UI_5" class="0">
<segment>
<pinref part="JP1" gate="G$1" pin="8"/>
<wire x1="-17.78" y1="53.34" x2="2.54" y2="53.34" width="0.1524" layer="91"/>
<label x="-2.54" y="53.34" size="1.778" layer="95"/>
</segment>
<segment>
<pinref part="R10" gate="G$1" pin="1"/>
<wire x1="134.62" y1="38.1" x2="127" y2="38.1" width="0.1524" layer="91"/>
<label x="127" y="38.1" size="1.778" layer="95"/>
</segment>
</net>
<net name="UI_4" class="0">
<segment>
<pinref part="JP1" gate="G$1" pin="7"/>
<wire x1="-17.78" y1="50.8" x2="2.54" y2="50.8" width="0.1524" layer="91"/>
<label x="-2.54" y="50.8" size="1.778" layer="95"/>
</segment>
<segment>
<pinref part="S1" gate="S" pin="1"/>
<wire x1="76.2" y1="88.9" x2="60.96" y2="88.9" width="0.1524" layer="91"/>
<label x="63.5" y="88.9" size="1.778" layer="95"/>
<pinref part="S1" gate="S" pin="2"/>
<wire x1="76.2" y1="86.36" x2="76.2" y2="88.9" width="0.1524" layer="91"/>
<junction x="76.2" y="88.9"/>
</segment>
</net>
<net name="UI_6" class="0">
<segment>
<pinref part="JP1" gate="G$1" pin="9"/>
<wire x1="-17.78" y1="55.88" x2="2.54" y2="55.88" width="0.1524" layer="91"/>
<label x="-2.54" y="55.88" size="1.778" layer="95"/>
</segment>
<segment>
<pinref part="R9" gate="G$1" pin="1"/>
<wire x1="139.7" y1="43.18" x2="127" y2="43.18" width="0.1524" layer="91"/>
<label x="127" y="43.18" size="1.778" layer="95"/>
</segment>
</net>
<net name="UI_7" class="0">
<segment>
<pinref part="JP1" gate="G$1" pin="10"/>
<wire x1="-17.78" y1="58.42" x2="2.54" y2="58.42" width="0.1524" layer="91"/>
<label x="-2.54" y="58.42" size="1.778" layer="95"/>
</segment>
<segment>
<pinref part="R8" gate="G$1" pin="1"/>
<wire x1="134.62" y1="48.26" x2="127" y2="48.26" width="0.1524" layer="91"/>
<label x="127" y="48.26" size="1.778" layer="95"/>
</segment>
</net>
<net name="UI_8" class="0">
<segment>
<pinref part="JP1" gate="G$1" pin="11"/>
<wire x1="-17.78" y1="60.96" x2="2.54" y2="60.96" width="0.1524" layer="91"/>
<label x="-2.54" y="60.96" size="1.778" layer="95"/>
</segment>
<segment>
<pinref part="R7" gate="G$1" pin="1"/>
<wire x1="139.7" y1="53.34" x2="127" y2="53.34" width="0.1524" layer="91"/>
<label x="127" y="53.34" size="1.778" layer="95"/>
</segment>
</net>
<net name="UI_9" class="0">
<segment>
<pinref part="JP1" gate="G$1" pin="12"/>
<wire x1="-17.78" y1="63.5" x2="2.54" y2="63.5" width="0.1524" layer="91"/>
<label x="-2.54" y="63.5" size="1.778" layer="95"/>
</segment>
<segment>
<pinref part="R6" gate="G$1" pin="1"/>
<wire x1="134.62" y1="58.42" x2="127" y2="58.42" width="0.1524" layer="91"/>
<label x="127" y="58.42" size="1.778" layer="95"/>
</segment>
</net>
<net name="UI_10" class="0">
<segment>
<pinref part="JP1" gate="G$1" pin="13"/>
<wire x1="-17.78" y1="66.04" x2="2.54" y2="66.04" width="0.1524" layer="91"/>
<label x="-2.54" y="66.04" size="1.778" layer="95"/>
</segment>
<segment>
<pinref part="R5" gate="G$1" pin="1"/>
<wire x1="139.7" y1="63.5" x2="127" y2="63.5" width="0.1524" layer="91"/>
<label x="127" y="63.5" size="1.778" layer="95"/>
</segment>
</net>
<net name="UI_11" class="0">
<segment>
<pinref part="JP1" gate="G$1" pin="14"/>
<wire x1="-17.78" y1="68.58" x2="10.16" y2="68.58" width="0.1524" layer="91"/>
<label x="-2.54" y="68.58" size="1.778" layer="95"/>
<pinref part="R3" gate="G$1" pin="1"/>
</segment>
</net>
<net name="UI_12" class="0">
<segment>
<pinref part="JP1" gate="G$1" pin="15"/>
<wire x1="-17.78" y1="71.12" x2="10.16" y2="71.12" width="0.1524" layer="91"/>
<label x="-2.54" y="71.12" size="1.778" layer="95"/>
<pinref part="R2" gate="G$1" pin="1"/>
</segment>
</net>
<net name="UI_13" class="0">
<segment>
<pinref part="JP1" gate="G$1" pin="16"/>
<wire x1="-17.78" y1="73.66" x2="10.16" y2="73.66" width="0.1524" layer="91"/>
<label x="-2.54" y="73.66" size="1.778" layer="95"/>
<pinref part="R1" gate="G$1" pin="1"/>
</segment>
</net>
<net name="A" class="0">
<segment>
<pinref part="D1" gate="C" pin="C"/>
<wire x1="162.56" y1="73.66" x2="172.72" y2="73.66" width="0.1524" layer="91"/>
<label x="165.1" y="73.66" size="1.778" layer="95"/>
</segment>
<segment>
<pinref part="D1" gate="A" pin="A"/>
<wire x1="154.94" y1="83.82" x2="137.16" y2="83.82" width="0.1524" layer="91"/>
<label x="137.16" y="83.82" size="1.778" layer="95"/>
</segment>
<segment>
<pinref part="R1" gate="G$1" pin="2"/>
<wire x1="20.32" y1="73.66" x2="25.4" y2="73.66" width="0.1524" layer="91"/>
<label x="22.86" y="73.66" size="1.778" layer="95"/>
</segment>
</net>
<net name="B" class="0">
<segment>
<pinref part="D1" gate="A" pin="C"/>
<wire x1="162.56" y1="83.82" x2="172.72" y2="83.82" width="0.1524" layer="91"/>
<label x="165.1" y="83.82" size="1.778" layer="95"/>
</segment>
<segment>
<pinref part="D1" gate="D" pin="C"/>
<wire x1="162.56" y1="68.58" x2="172.72" y2="68.58" width="0.1524" layer="91"/>
<label x="165.1" y="68.58" size="1.778" layer="95"/>
</segment>
<segment>
<pinref part="D1" gate="B" pin="A"/>
<wire x1="154.94" y1="78.74" x2="137.16" y2="78.74" width="0.1524" layer="91"/>
<label x="137.16" y="78.74" size="1.778" layer="95"/>
</segment>
<segment>
<pinref part="D1" gate="C" pin="A"/>
<wire x1="154.94" y1="73.66" x2="137.16" y2="73.66" width="0.1524" layer="91"/>
<label x="137.16" y="73.66" size="1.778" layer="95"/>
</segment>
<segment>
<pinref part="R2" gate="G$1" pin="2"/>
<wire x1="20.32" y1="71.12" x2="25.4" y2="71.12" width="0.1524" layer="91"/>
<label x="22.86" y="71.12" size="1.778" layer="95"/>
</segment>
</net>
<net name="C" class="0">
<segment>
<pinref part="D1" gate="B" pin="C"/>
<wire x1="162.56" y1="78.74" x2="172.72" y2="78.74" width="0.1524" layer="91"/>
<label x="165.1" y="78.74" size="1.778" layer="95"/>
</segment>
<segment>
<pinref part="D1" gate="D" pin="A"/>
<wire x1="154.94" y1="68.58" x2="137.16" y2="68.58" width="0.1524" layer="91"/>
<label x="137.16" y="68.58" size="1.778" layer="95"/>
</segment>
<segment>
<pinref part="R3" gate="G$1" pin="2"/>
<wire x1="20.32" y1="68.58" x2="25.4" y2="68.58" width="0.1524" layer="91"/>
<label x="22.86" y="68.58" size="1.778" layer="95"/>
</segment>
</net>
<net name="N$1" class="0">
<segment>
<pinref part="R5" gate="G$1" pin="2"/>
<pinref part="D1" gate="E" pin="A"/>
<wire x1="149.86" y1="63.5" x2="154.94" y2="63.5" width="0.1524" layer="91"/>
</segment>
</net>
<net name="N$2" class="0">
<segment>
<pinref part="D1" gate="F" pin="A"/>
<pinref part="R6" gate="G$1" pin="2"/>
<wire x1="154.94" y1="58.42" x2="144.78" y2="58.42" width="0.1524" layer="91"/>
</segment>
</net>
<net name="N$3" class="0">
<segment>
<pinref part="R7" gate="G$1" pin="2"/>
<pinref part="D1" gate="G" pin="A"/>
<wire x1="149.86" y1="53.34" x2="154.94" y2="53.34" width="0.1524" layer="91"/>
</segment>
</net>
<net name="N$4" class="0">
<segment>
<pinref part="D1" gate="H" pin="A"/>
<pinref part="R8" gate="G$1" pin="2"/>
<wire x1="154.94" y1="48.26" x2="144.78" y2="48.26" width="0.1524" layer="91"/>
</segment>
</net>
<net name="N$5" class="0">
<segment>
<pinref part="R9" gate="G$1" pin="2"/>
<pinref part="D1" gate="I" pin="A"/>
<wire x1="149.86" y1="43.18" x2="154.94" y2="43.18" width="0.1524" layer="91"/>
</segment>
</net>
<net name="N$6" class="0">
<segment>
<pinref part="D1" gate="J" pin="A"/>
<pinref part="R10" gate="G$1" pin="2"/>
<wire x1="154.94" y1="38.1" x2="144.78" y2="38.1" width="0.1524" layer="91"/>
</segment>
</net>
<net name="VCC" class="0">
<segment>
<pinref part="JP1" gate="G$1" pin="2"/>
<wire x1="-17.78" y1="38.1" x2="-10.16" y2="38.1" width="0.1524" layer="91"/>
<pinref part="SUPPLY1" gate="G$1" pin="VCC"/>
<wire x1="-10.16" y1="38.1" x2="-10.16" y2="96.52" width="0.1524" layer="91"/>
</segment>
<segment>
<pinref part="POWER" gate="G$1" pin="A"/>
<pinref part="SUPPLY2" gate="G$1" pin="VCC"/>
<wire x1="38.1" y1="60.96" x2="38.1" y2="53.34" width="0.1524" layer="91"/>
</segment>
</net>
<net name="GND" class="0">
<segment>
<pinref part="JP1" gate="G$1" pin="1"/>
<wire x1="-17.78" y1="35.56" x2="-5.08" y2="35.56" width="0.1524" layer="91"/>
<pinref part="GND1" gate="1" pin="GND"/>
<wire x1="-5.08" y1="35.56" x2="-5.08" y2="27.94" width="0.1524" layer="91"/>
</segment>
<segment>
<pinref part="GND2" gate="1" pin="GND"/>
<wire x1="93.98" y1="27.94" x2="93.98" y2="48.26" width="0.1524" layer="91"/>
<pinref part="S5" gate="S" pin="4"/>
<pinref part="S5" gate="S" pin="3"/>
<wire x1="86.36" y1="48.26" x2="86.36" y2="45.72" width="0.1524" layer="91"/>
<wire x1="93.98" y1="48.26" x2="86.36" y2="48.26" width="0.1524" layer="91"/>
<wire x1="93.98" y1="48.26" x2="93.98" y2="58.42" width="0.1524" layer="91"/>
<pinref part="S4" gate="S" pin="4"/>
<pinref part="S4" gate="S" pin="3"/>
<wire x1="86.36" y1="58.42" x2="86.36" y2="55.88" width="0.1524" layer="91"/>
<wire x1="93.98" y1="58.42" x2="86.36" y2="58.42" width="0.1524" layer="91"/>
<wire x1="93.98" y1="58.42" x2="93.98" y2="68.58" width="0.1524" layer="91"/>
<pinref part="S3" gate="S" pin="4"/>
<pinref part="S3" gate="S" pin="3"/>
<wire x1="86.36" y1="68.58" x2="86.36" y2="66.04" width="0.1524" layer="91"/>
<wire x1="93.98" y1="68.58" x2="86.36" y2="68.58" width="0.1524" layer="91"/>
<wire x1="93.98" y1="68.58" x2="93.98" y2="78.74" width="0.1524" layer="91"/>
<pinref part="S2" gate="S" pin="4"/>
<pinref part="S2" gate="S" pin="3"/>
<wire x1="86.36" y1="78.74" x2="86.36" y2="76.2" width="0.1524" layer="91"/>
<wire x1="93.98" y1="78.74" x2="86.36" y2="78.74" width="0.1524" layer="91"/>
<wire x1="93.98" y1="78.74" x2="93.98" y2="88.9" width="0.1524" layer="91"/>
<pinref part="S1" gate="S" pin="4"/>
<pinref part="S1" gate="S" pin="3"/>
<wire x1="86.36" y1="88.9" x2="86.36" y2="86.36" width="0.1524" layer="91"/>
<wire x1="93.98" y1="88.9" x2="86.36" y2="88.9" width="0.1524" layer="91"/>
</segment>
<segment>
<pinref part="GND3" gate="1" pin="GND"/>
<wire x1="172.72" y1="27.94" x2="172.72" y2="38.1" width="0.1524" layer="91"/>
<pinref part="D1" gate="E" pin="C"/>
<wire x1="172.72" y1="38.1" x2="172.72" y2="43.18" width="0.1524" layer="91"/>
<wire x1="172.72" y1="43.18" x2="172.72" y2="48.26" width="0.1524" layer="91"/>
<wire x1="172.72" y1="48.26" x2="172.72" y2="53.34" width="0.1524" layer="91"/>
<wire x1="172.72" y1="53.34" x2="172.72" y2="58.42" width="0.1524" layer="91"/>
<wire x1="172.72" y1="58.42" x2="172.72" y2="63.5" width="0.1524" layer="91"/>
<wire x1="172.72" y1="63.5" x2="162.56" y2="63.5" width="0.1524" layer="91"/>
<pinref part="D1" gate="F" pin="C"/>
<wire x1="162.56" y1="58.42" x2="172.72" y2="58.42" width="0.1524" layer="91"/>
<pinref part="D1" gate="G" pin="C"/>
<wire x1="162.56" y1="53.34" x2="172.72" y2="53.34" width="0.1524" layer="91"/>
<pinref part="D1" gate="H" pin="C"/>
<wire x1="162.56" y1="48.26" x2="172.72" y2="48.26" width="0.1524" layer="91"/>
<pinref part="D1" gate="I" pin="C"/>
<wire x1="162.56" y1="43.18" x2="172.72" y2="43.18" width="0.1524" layer="91"/>
<pinref part="D1" gate="J" pin="C"/>
<wire x1="162.56" y1="38.1" x2="172.72" y2="38.1" width="0.1524" layer="91"/>
</segment>
<segment>
<pinref part="R4" gate="G$1" pin="1"/>
<pinref part="GND4" gate="1" pin="GND"/>
<wire x1="38.1" y1="27.94" x2="38.1" y2="30.48" width="0.1524" layer="91"/>
</segment>
</net>
<net name="N$13" class="0">
<segment>
<pinref part="POWER" gate="G$1" pin="C"/>
<pinref part="R4" gate="G$1" pin="2"/>
<wire x1="38.1" y1="40.64" x2="38.1" y2="45.72" width="0.1524" layer="91"/>
</segment>
</net>
</nets>
</sheet>
</sheets>
<errors>
<approved hash="106,1,-15.24,38.1,VCC,,,,,"/>
</errors>
</schematic>
</drawing>
</eagle>
